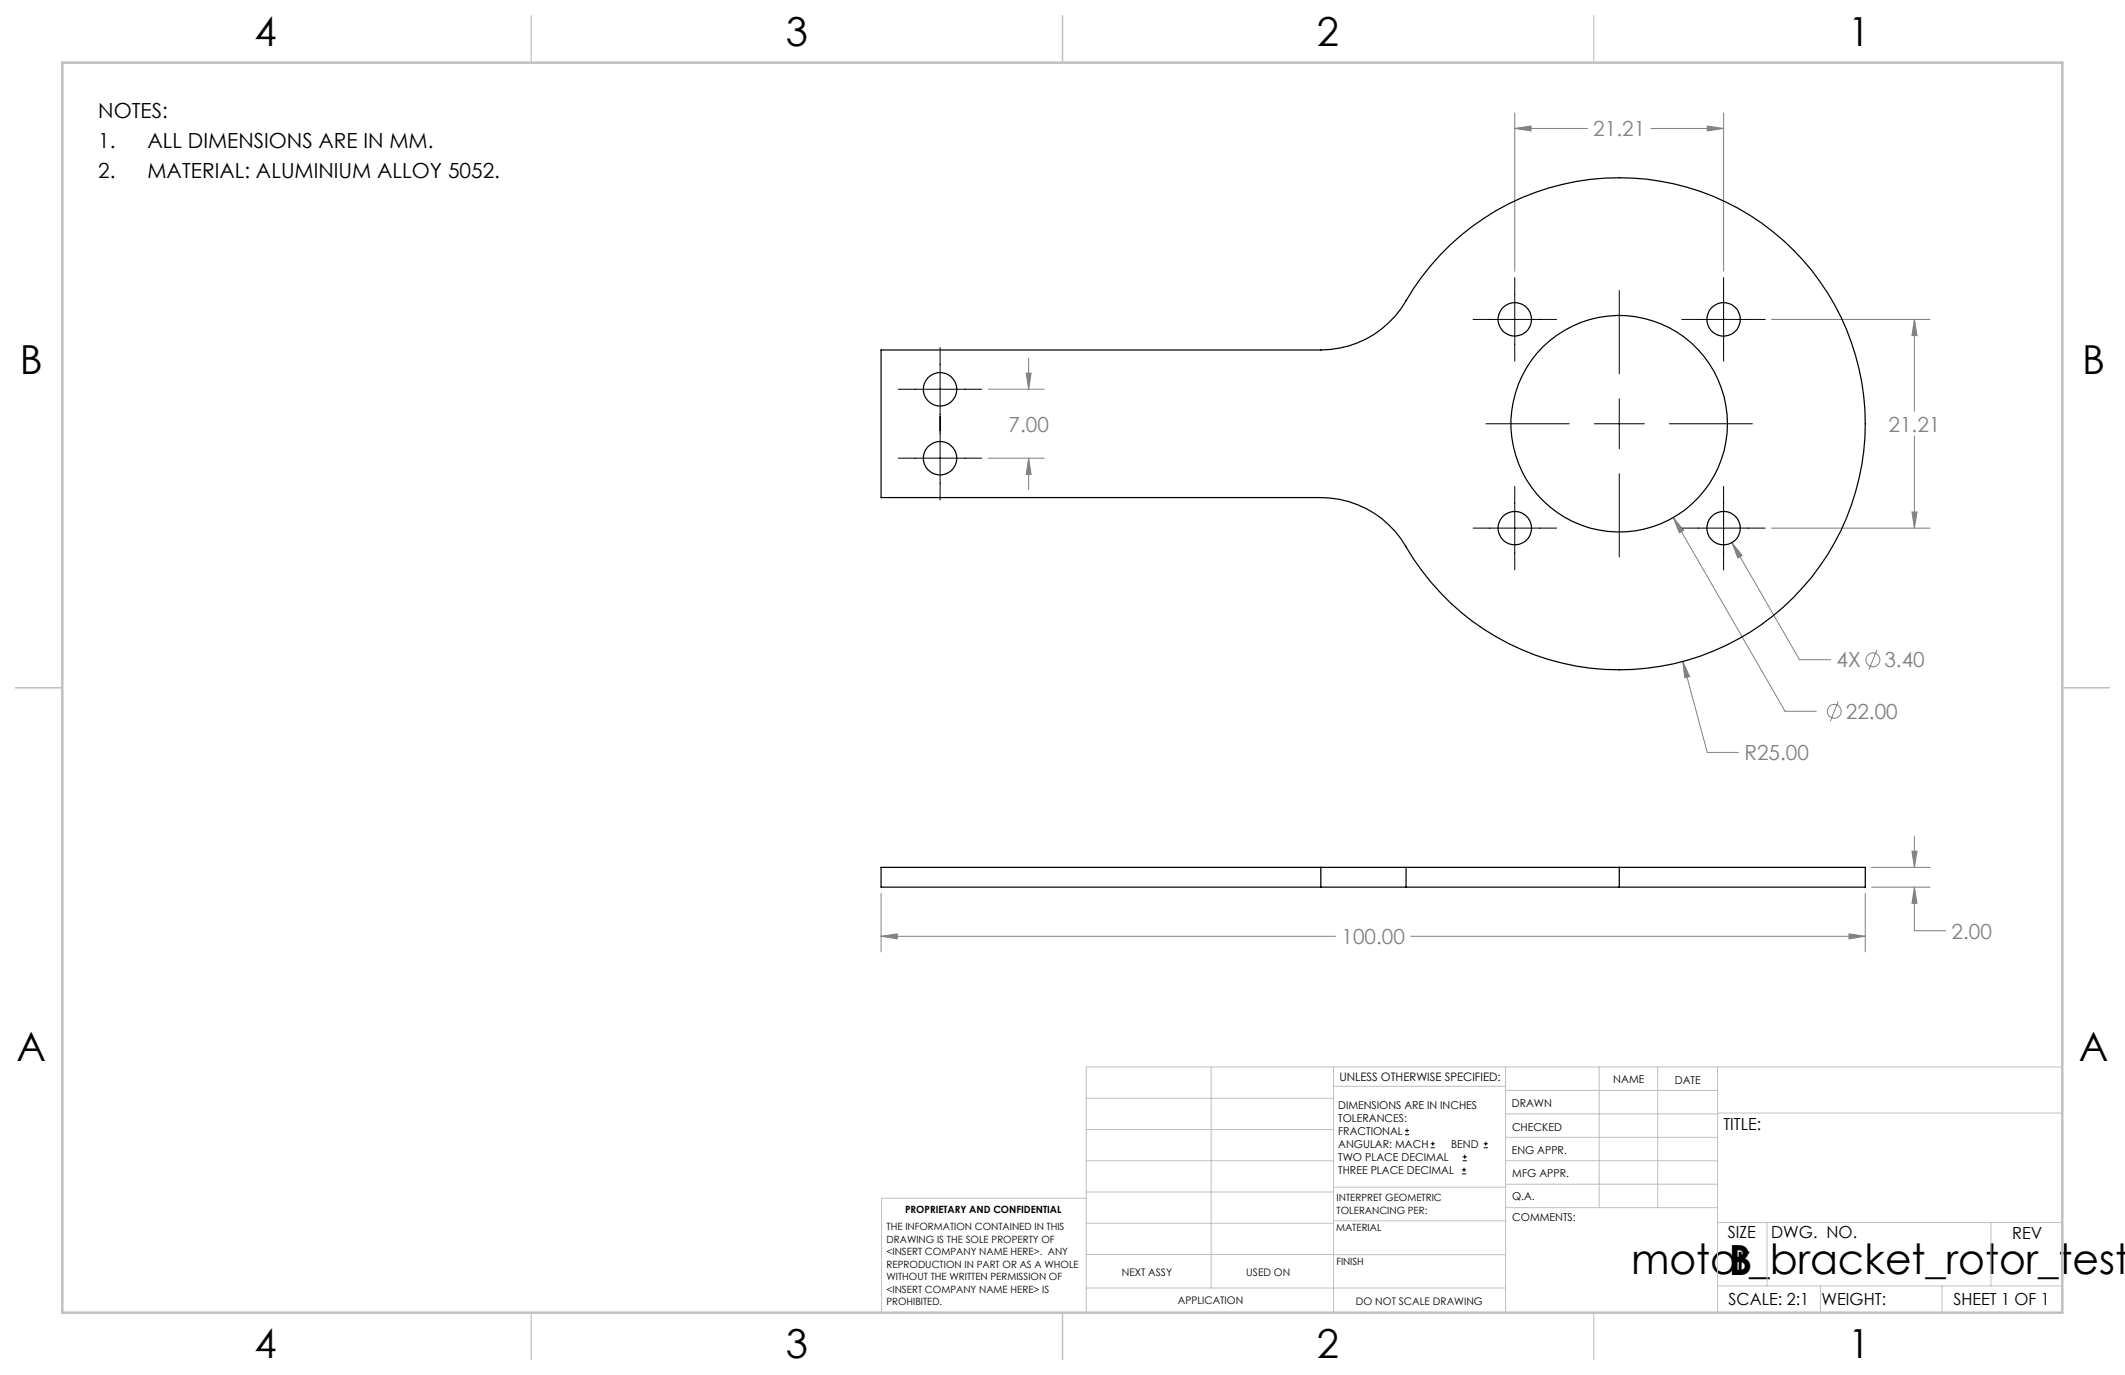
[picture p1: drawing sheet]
<svg xmlns="http://www.w3.org/2000/svg" width="432mm" height="279mm" viewBox="0 0 432 279" stroke-linecap="round" stroke-linejoin="round" font-family="sans-serif">
<g fill="none" stroke="#808080" stroke-width=".2">
<path d="M307.8 26.1l3.3-.5v1zM307.8 22.9v32.2M307.8 26.1h14.8M335.5 26.1h14.7M346.9 25.6l3.3 .5-3.3 .5zM350.2 22.9v32.2M200.8 79.1h11.4M208.5 75.8h1l-.5 3.3zM209 72.7v6.4M360 64.9h32.2M389 64.9l.5 3.3h-1zM389 64.9v18.7"/>
<path d="M200.8 93.1h11.4M209 93.1l.5 3.3h-1zM209 93.1v6.3M389 88.6v18.7M340 105.2l2.1 2.6-.9 .5zM340 105.2l22.7 39.3h6.4M351.9 110.3l2.1 2.6-.9 .5zM351.9 110.3l13.8 23.8h6.3M360 107.3h32.2M388.5 104h1l-.5 3.3zM341.9 134.4l1.4 3.1-1 .2zM341.9 134.4l5 18.5h6.4"/>
<path d="M381.4 132l-1.6 4.1M373.5 142.5l-1.6 4M380.3 176.2h11.9M388.5 173h1l-.5 3.2zM389 169.9v6.3M179 190.3l3.3-.5v1zM179 181.5v11.9M179 190.3h92.4M286.6 190.3h92.4M375.7 189.8l3.3 .5-3.3 .5zM379 181.5v11.9M380.3 180.3h11.9"/>
<path d="M389 180.3l.5 3.3h-1zM389 180.3v8.8h6.4"/>
<circle cx="380.6" cy="134.1" r="1.41"/>
<circle cx="372.7" cy="144.5" r="1.4"/>
</g>
<g fill="none" stroke="#000" stroke-width=".2">
<path d="M307.8 56.4v17M329 59v17M350.2 56.4v17M182.5 79.1h17M191 70.6v31M299.3 64.9h17M341.7 64.9h17M182.5 93.1h17M301.9 86.1h17M307.8 98.8v17M324 86.1h10.1M329 81v10.2"/>
<path d="M329 96.3v16.9M339.2 86.1h16.9M350.2 98.8v17M299.3 107.3h17M341.7 107.3h17M285.5 230.6h.8M285.5 229.7h.8M285.9 229.3v.9M290.7 233.2h.8M290.7 232.4h.8M291.1 232v.8M297.1 238.5h.8"/>
<path d="M297.1 237.7h.8M297.2 235.9h.9M297.2 235.1h.9M297.5 237.3v.8M297.6 234.6v.9M301.5 233.2h.8M301.5 232.4h.8M301.9 232v.8"/>
</g>
<g fill="none" stroke="#c0c0c0" stroke-width=".2">
<path d="M246.1 216.8v44.9M271 216.8v49.9M305.9 216.8v49.9M324.9 216.8v28.6M336.8 216.8v28.6M349 216.8v49.9M419.1 216.8h-198.4v49.9M220.7 235.9h50.3M220.7 229.5h50.3M220.7 223.2h50.3M271 220.7h34.9M305.9 231.1h43.1"/>
<path d="M305.9 226.3h43.1M305.9 221.6h43.1M305.9 235.9h43.1M349 226.2h70.1M220.7 248.6h50.3M220.7 242.2h50.3M220.7 254.9h50.3M220.7 243.5h-41.6v23.2M271 255h34.9M271 248.1h35M271 241.2h35M305.9 240.6h43.1"/>
<path d="M306 245.4h43M349 248.4h70.1M359.1 248.4v12.9M404.6 248.4v12.9M220.7 261.7h85.2M349 261.3h70.1M369.9 261.3v5.4M394.6 261.3v5.4"/>
</g>
<path d="M108 3.2v9.5M215.9 3.2v9.5M323.8 3.2v9.5M3.1 139.7h9.6M419.1 139.7h9.5M108 266.7v9.6M215.9 266.7v9.6M323.8 266.7v9.6" fill="none" stroke="#c0c0c0" stroke-width=".25"/>
<path d="M12.7 12.7h406.4v254h-406.4z" fill="none" stroke="#c0c0c0" stroke-width=".5"/>
<path d="M341.9 134.4l.4 3.3 1-.2zM340 105.2l1.2 3.1 .9-.5zM351.9 110.3l1.2 3.1 .9-.5zM389 64.9l.5 3.3h-1zM388.5 104h1l-.5 3.3zM307.8 26.1l3.3-.5v1zM346.9 25.6l3.3 .5-3.3 .5zM208.5 75.8h1l-.5 3.3zM209 93.1l.5 3.3h-1zM388.5 173h1l-.5 3.2zM389 180.3l.5 3.3h-1zM179 190.3l3.3-.5v1zM375.7 189.8l3.3 .5-3.3 .5z" fill="#808080"/>
<g fill="none" stroke="#000" stroke-width=".25">
<path d="M179 71.1h89.4a19.9 19.9 0 0 0 17.3-10 50 50 0 0 1 75.5-13.3 50 50 0 0 1 0 76.6 50 50 0 0 1-75.5-13.3 19.9 19.9 0 0 0-17.3-10h-89.4zM268.4 176.2h17.3M268.4 176.2h-89.4v4.1h89.4M268.4 176.2v4.1M285.7 176.2h43.3M285.7 176.2v4.1M329 176.2h50v4.1h-50M329 176.2v4.1M268.4 180.3h17.3M285.7 180.3h43.3"/>
<circle cx="191" cy="79.1" r="3.4"/>
<circle cx="307.8" cy="64.9" r="3.4"/>
<circle cx="350.2" cy="64.9" r="3.4"/>
<circle cx="191" cy="93.1" r="3.4"/>
<circle cx="329" cy="86.1" r="22"/>
<circle cx="307.8" cy="107.3" r="3.4"/>
<circle cx="350.2" cy="107.3" r="3.4"/>
</g>
<g font-size="8.5">
<text x="331.4" y="258.9">motor_bracket_rotor_test</text>
<text x="351.3" y="259">B</text>
</g>
<g font-size="8.1">
<text x="51.7" y="9.3">4</text>
<text x="159.7" y="9.3">3</text>
<text x="267.6" y="9.3">2</text>
<text x="375.6" y="9.3">1</text>
<text x="4" y="76">B</text>
<text x="423.1" y="76">B</text>
<text x="3.3" y="215.7">A</text>
<text x="422.4" y="215.7">A</text>
<text x="51.7" y="276">4</text>
<text x="159.7" y="276">3</text>
<text x="267.6" y="276">2</text>
<text x="375.6" y="276">1</text>
</g>
<g font-size="4.2">
<text x="20" y="23.9">NOTES:</text>
<text x="20" y="30.1">1.</text>
<text x="30" y="30.1">ALL DIMENSIONS ARE IN MM.</text>
<text x="20" y="36.2">2.</text>
<text x="30" y="36.2">MATERIAL: ALUMINIUM ALLOY 5052.</text>
</g>
<g font-size="4.2" fill="#808080">
<text x="323.8" y="27.7">21.21</text>
<text x="204.9" y="87.7">7.00</text>
<text x="383.8" y="87.7">21.21</text>
<text x="373.2" y="135.6">4X</text>
<text x="382.9" y="135.6">3.40</text>
<text x="375.1" y="146.1">22.00</text>
<text x="354.5" y="154.5">R25.00</text>
<text x="272.6" y="191.8">100.00</text>
<text x="396.6" y="190.7">2.00</text>
</g>
<g font-size="3.4">
<text x="350.2" y="229.5">TITLE:</text>
<text x="351.1" y="251.6">SIZE</text>
<text x="359.9" y="251.6">DWG. NO.</text>
<text x="408.9" y="251.7">REV</text>
<text x="351.2" y="265.2">SCALE: 2:1</text>
<text x="370.1" y="265.3">WEIGHT:</text>
<text x="396.9" y="265.2">SHEET 1 OF 1</text>
</g>
<text font-size="2.4" x="272.2" y="219.7">UNLESS OTHERWISE SPECIFIED:</text>
<g font-size="2.2">
<text x="327.8" y="220.1">NAME</text>
<text x="340.3" y="220.2">DATE</text>
<text x="271.9" y="225.3">DIMENSIONS ARE IN INCHES</text>
<text x="271.9" y="227.9">TOLERANCES:</text>
<text x="307.2" y="224.9">DRAWN</text>
<text x="271.9" y="230.6">FRACTIONAL</text>
<text x="271.9" y="233.2">ANGULAR: MACH</text>
<text x="294.9" y="233.2">BEND</text>
<text x="307.3" y="229.8">CHECKED</text>
<text x="271.9" y="235.9">TWO PLACE DECIMAL</text>
<text x="271.9" y="238.5">THREE PLACE DECIMAL</text>
<text x="307.2" y="234.5">ENG APPR.</text>
<text x="307.3" y="239.2">MFG APPR.</text>
<text x="307.3" y="243.9">Q.A.</text>
<text x="307.3" y="248.1">COMMENTS:</text>
</g>
<g font-size="2.1">
<text x="227.9" y="259.2">NEXT ASSY</text>
<text x="253.3" y="259.2">USED ON</text>
<text x="239.3" y="265">APPLICATION</text>
<text x="275.5" y="265.1">DO NOT SCALE DRAWING</text>
</g>
<g font-size="2">
<text x="271.6" y="244.1">INTERPRET GEOMETRIC</text>
<text x="180.2" y="250">THE INFORMATION CONTAINED IN THIS</text>
<text x="183.9" y="246.4">PROPRIETARY AND CONFIDENTIAL</text>
<text x="271.5" y="250.2">MATERIAL</text>
<text x="271.6" y="246.6">TOLERANCING PER:</text>
<text x="180.2" y="252.5">DRAWING IS THE SOLE PROPERTY OF</text>
<text x="180.2" y="255.1">&lt;INSERT COMPANY NAME HERE&gt;. ANY</text>
<text x="180.2" y="257.6">REPRODUCTION IN PART OR AS A WHOLE</text>
<text x="271.5" y="257">FINISH</text>
<text x="180.2" y="260.1">WITHOUT THE WRITTEN PERMISSION OF</text>
<text x="180.2" y="262.6">&lt;INSERT COMPANY NAME HERE&gt; IS</text>
<text x="180.2" y="265.2">PROHIBITED.</text>
</g>
</svg>
